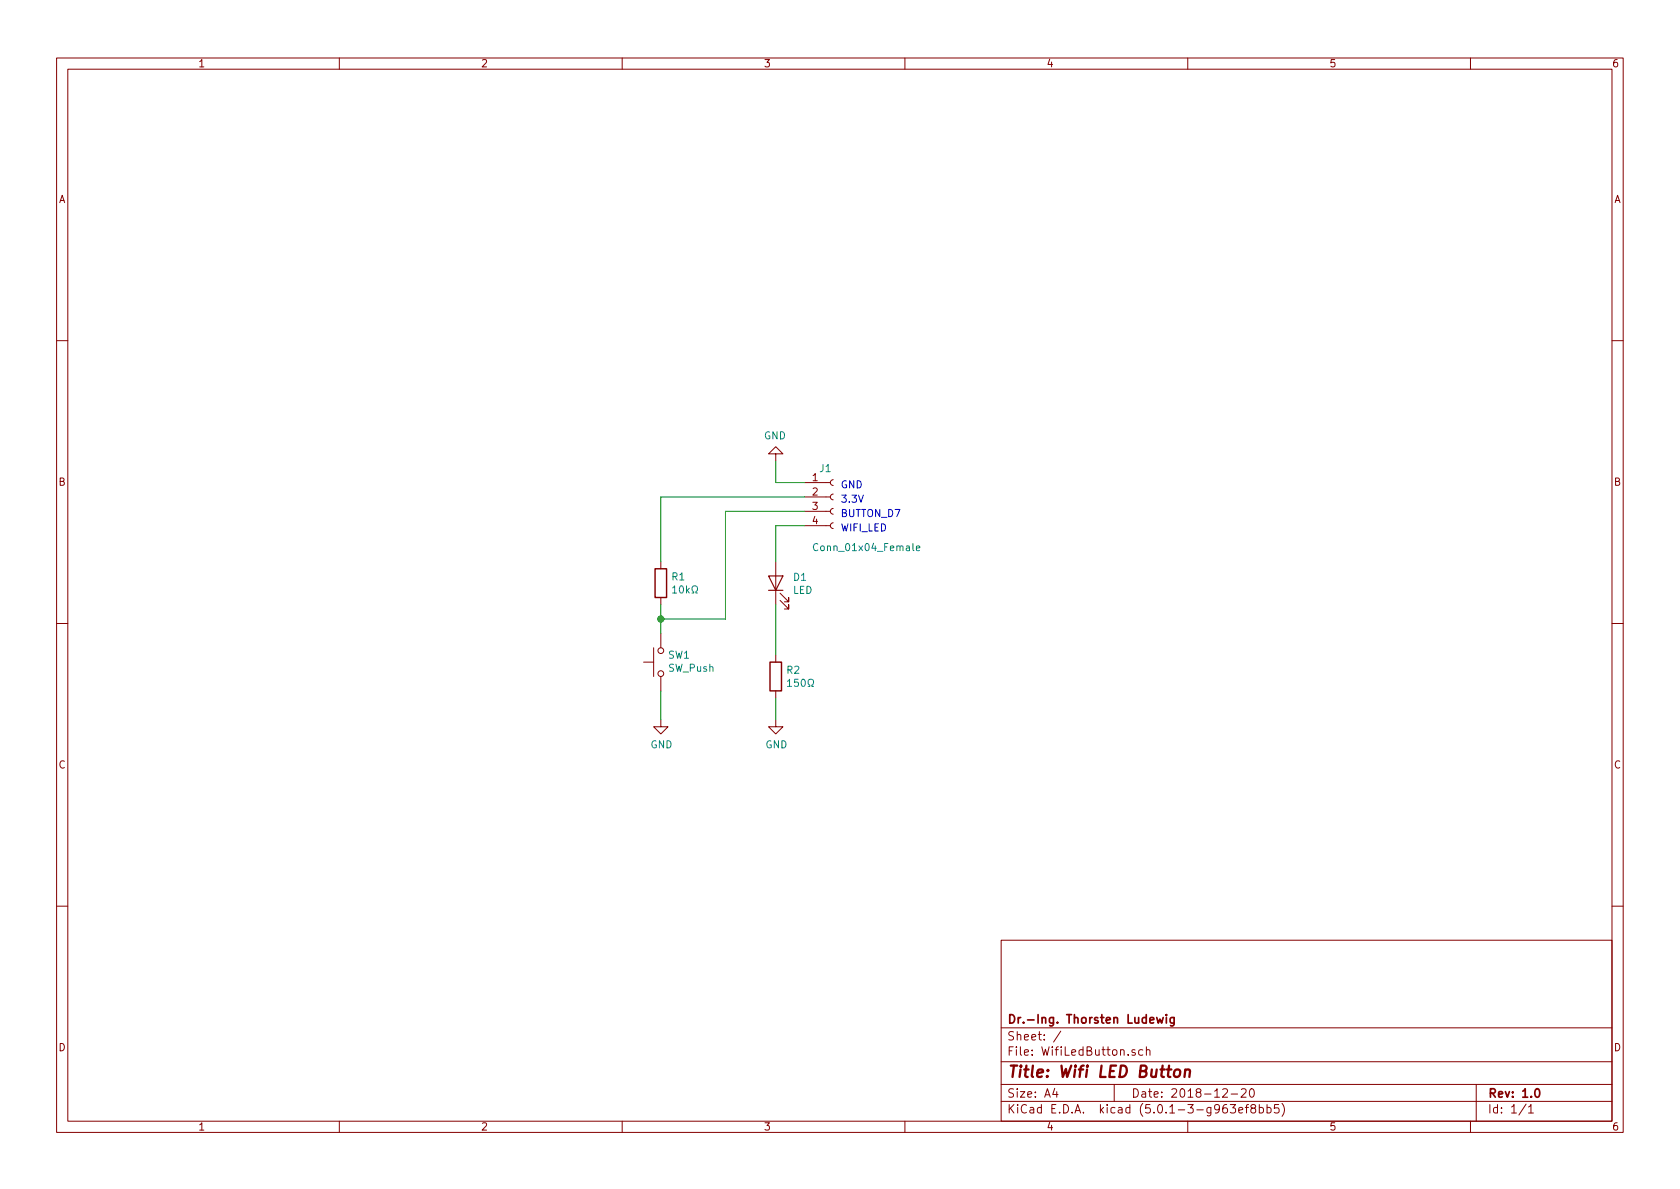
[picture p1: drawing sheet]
EESchema Schematic File Version 4
LIBS:WifiLedButton-cache
EELAYER 26 0
EELAYER END
$Descr A4 11693 8268
encoding utf-8
Sheet 1 1
Title "Wifi LED Button"
Date "2018-12-20"
Rev "1.0"
Comp "Dr.-Ing. Thorsten Ludewig"
Comment1 ""
Comment2 ""
Comment3 ""
Comment4 ""
$EndDescr
$Comp
L Device:LED D1
U 1 1
P 5400 4050
F 0 "D1" V 5438 3933 50  0000 R CNN
F 1 "LED" V 5347 3933 50  0000 R CNN
F 2 "LED_THT:LED_D5.0mm" H 5400 4050 50  0001 C CNN
F 3 "~" H 5400 4050 50  0001 C CNN
	1    5400 4050
	0    -1   -1   0   
$EndComp
$Comp
L Device:R R2
U 1 1
P 5400 4700
F 0 "R2" H 5470 4746 50  0000 L CNN
F 1 "150Ω" H 5470 4655 50  0000 L CNN
F 2 "Resistor_THT:R_Axial_DIN0207_L6.3mm_D2.5mm_P10.16mm_Horizontal" V 5330 4700 50  0001 C CNN
F 3 "~" H 5400 4700 50  0001 C CNN
	1    5400 4700
	1    0    0    -1  
$EndComp
$Comp
L Connector:Conn_01x04_Female J1
U 1 1
P 5800 3450
F 0 "J1" H 5700 3650 50  0000 L CNN
F 1 "Conn_01x04_Female" H 5650 3100 50  0000 L CNN
F 2 "TerminalBlock_TE-Connectivity:TerminalBlock_TE_282834-4_1x04_P2.54mm_Horizontal" H 5800 3450 50  0001 C CNN
F 3 "~" H 5800 3450 50  0001 C CNN
	1    5800 3450
	1    0    0    -1  
$EndComp
$Comp
L power:GND #PWR04
U 1 1
P 5400 5000
F 0 "#PWR04" H 5400 4750 50  0001 C CNN
F 1 "GND" H 5405 4827 50  0000 C CNN
F 2 "" H 5400 5000 50  0001 C CNN
F 3 "" H 5400 5000 50  0001 C CNN
	1    5400 5000
	1    0    0    -1  
$EndComp
Wire Wire Line
	5400 3650 5400 3900
Wire Wire Line
	5400 4850 5400 5000
$Comp
L power:GND #PWR03
U 1 1
P 5400 3200
F 0 "#PWR03" H 5400 2950 50  0001 C CNN
F 1 "GND" H 5405 3027 50  0000 C CNN
F 2 "" H 5400 3200 50  0001 C CNN
F 3 "" H 5400 3200 50  0001 C CNN
	1    5400 3200
	-1   0    0    1   
$EndComp
Wire Wire Line
	5600 3350 5400 3350
Wire Wire Line
	5400 3350 5400 3200
Wire Wire Line
	5600 3650 5400 3650
$Comp
L Device:R R1
U 1 1
P 4600 4050
F 0 "R1" H 4670 4096 50  0000 L CNN
F 1 "10kΩ" H 4670 4005 50  0000 L CNN
F 2 "Resistor_THT:R_Axial_DIN0207_L6.3mm_D2.5mm_P10.16mm_Horizontal" V 4530 4050 50  0001 C CNN
F 3 "~" H 4600 4050 50  0001 C CNN
	1    4600 4050
	1    0    0    -1  
$EndComp
Wire Wire Line
	4600 3900 4600 3450
$Comp
L Switch:SW_Push SW1
U 1 1
P 4600 4600
F 0 "SW1" V 4646 4552 50  0000 R CNN
F 1 "SW_Push" V 4555 4552 50  0000 R CNN
F 2 "Button_Switch_THT:SW_PUSH_6mm" H 4600 4800 50  0001 C CNN
F 3 "" H 4600 4800 50  0001 C CNN
	1    4600 4600
	0    -1   -1   0   
$EndComp
$Comp
L power:GND #PWR01
U 1 1
P 4600 5000
F 0 "#PWR01" H 4600 4750 50  0001 C CNN
F 1 "GND" H 4605 4827 50  0000 C CNN
F 2 "" H 4600 5000 50  0001 C CNN
F 3 "" H 4600 5000 50  0001 C CNN
	1    4600 5000
	1    0    0    -1  
$EndComp
Wire Wire Line
	4600 4200 4600 4300
Wire Wire Line
	4600 4800 4600 5000
Wire Wire Line
	4600 4300 5050 4300
Wire Wire Line
	5050 4300 5050 3550
Wire Wire Line
	5050 3550 5600 3550
Connection ~ 4600 4300
Wire Wire Line
	4600 4300 4600 4400
Wire Wire Line
	5400 4200 5400 4550
Text Notes 5850 3400 0    50   ~ 0
GND
Text Notes 5850 3500 0    50   ~ 0
3.3V
Text Notes 5850 3600 0    50   ~ 0
BUTTON_D7
Text Notes 5850 3700 0    50   ~ 0
WIFI_LED
Wire Wire Line
	4600 3450 5600 3450
$EndSCHEMATC
